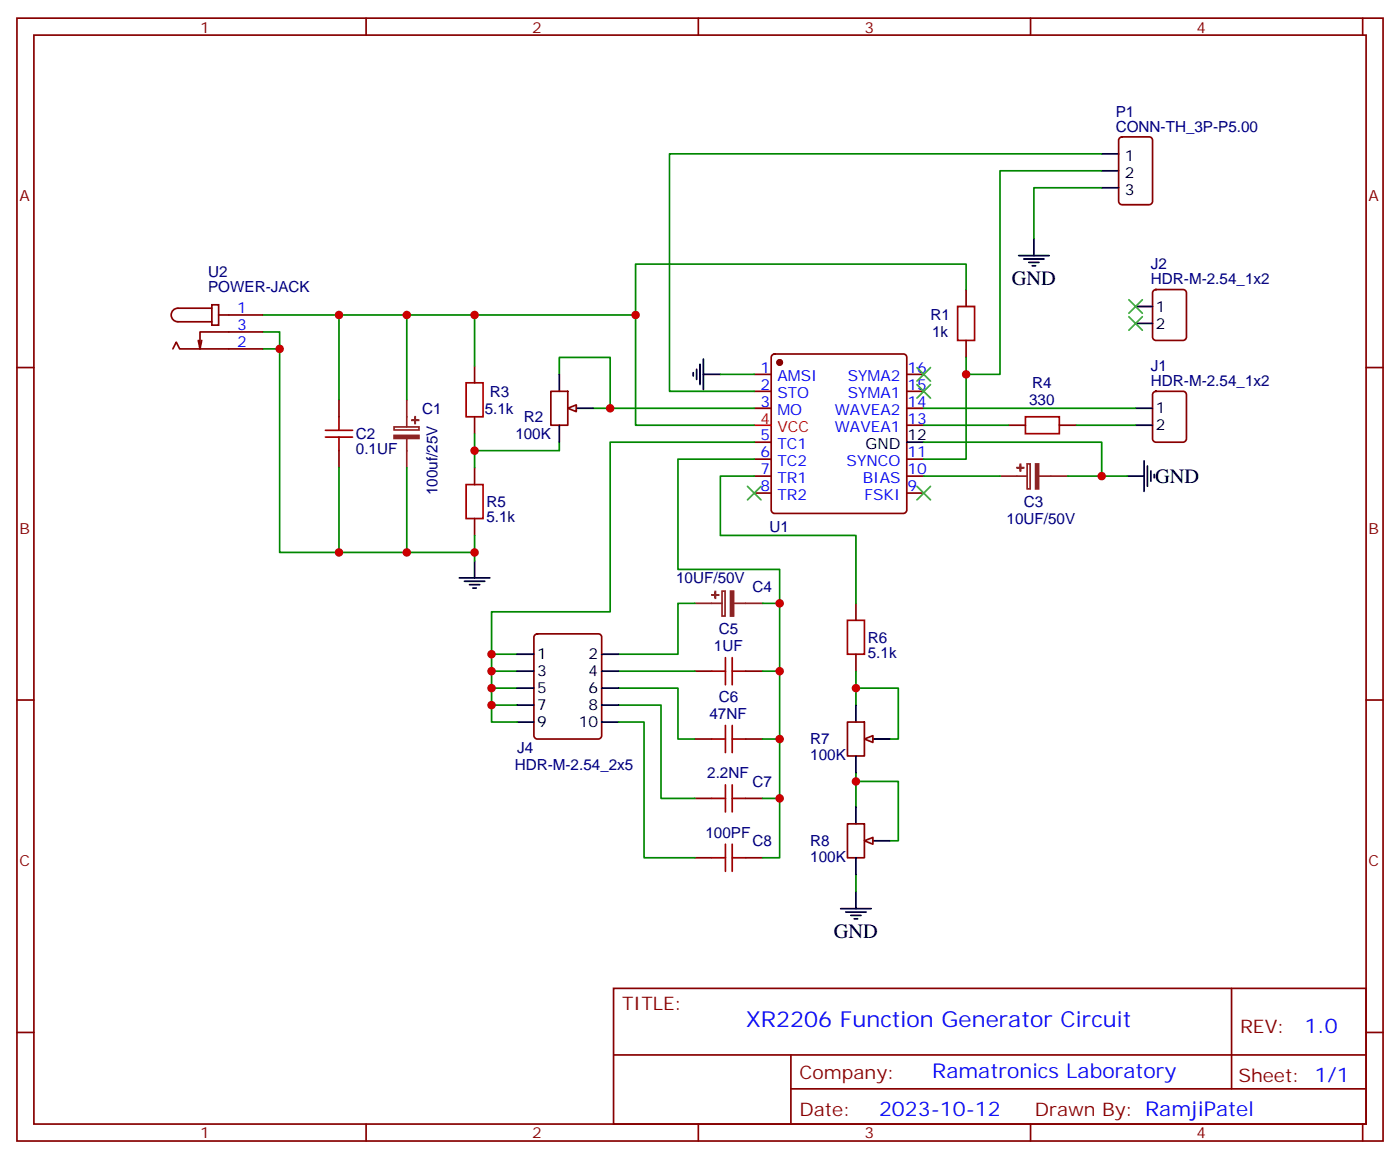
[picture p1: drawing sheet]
<svg xmlns="http://www.w3.org/2000/svg" width="291mm" height="241mm" viewBox="0 0 291 241" stroke-linecap="round" stroke-linejoin="round" font-family="sans-serif">
<g fill="none" stroke="#870000" stroke-width=".35">
<path d="M3.5 3.8h284.4v233.5h-284.4zM7.1 7.3h277.2v226.5h-277.2zM76.2 3.8v3.5M145.3 3.8v3.5M214.5 3.8v3.5M283.6 3.8v3.5M233.1 28.7l.4-.2h5.7a.71 .71 0 0 1 .7 .7v12.7a.76 .76 0 0 1-.7 .7h-5.7a.76 .76 0 0 1-.7-.7v-12.7zM3.5 76.4h3.6M98.8 76.1v3.5M157 77.9h3.5M160.7 73.8l.5-.2h26.8a.71 .71 0 0 1 .7 .7v31.8a.76 .76 0 0 1-.7 .7h-26.8a.76 .76 0 0 1-.7-.7v-31.8zM188.7 77.9h3.6"/>
<path d="M201.1 60.2v3.5M201.1 70.8v3.5M240.1 60.4l.5-.2h5.6a.71 .71 0 0 1 .7 .7v9.2a.76 .76 0 0 1-.7 .7h-5.6a.76 .76 0 0 1-.7-.7v-9.2zM284.3 76.4h3.6M70.6 83.1v3.6M70.6 93.7v3.6M98.8 86.7v3.5M98.8 97.3v3.5M114.7 81.4h3.5v7h-3.5zM157 81.4h3.5M157 84.9h3.5M157 92h3.5"/>
<path d="M157 95.5h3.5M157 99h3.5M188.7 81.4h3.6M188.7 84.9h3.6M188.7 95.5h3.6M188.7 99h3.6M188.7 88.4h3.6M209.9 88.4h3.5M220.5 88.4h3.5M240.1 81.6l.5-.2h5.6a.71 .71 0 0 1 .7 .7v9.2a.76 .76 0 0 1-.7 .7h-5.6a.76 .76 0 0 1-.7-.7v-9.2zM98.8 107.8v3.6M157 102.6h3.5"/>
<path d="M188.7 102.6h3.6M111.4 132l.4-.2h12.7a.71 .71 0 0 1 .7 .7v20.5a.76 .76 0 0 1-.7 .7h-12.7a.76 .76 0 0 1-.7-.7v-20.5zM144.6 139.6h3.6M155.2 139.6h3.5M178.2 125.5v3.5M178.2 136.1v3.5M3.5 145.6h3.6M144.6 153.7h3.6M155.2 153.7h3.5M284.3 145.6h3.6M144.6 166.1h3.6M144.6 178.4h3.6"/>
<path d="M155.2 166.1h3.5M155.2 178.4h3.5M3.5 214.7h3.6M127.7 205.6h156.6v28.2h-156.6zM127.7 219.4h156.5M164.6 219.4v14.1M256.3 205.6v20.9M284.3 214.7h3.6M76.2 233.8v3.5M145.3 233.8v3.5M164.6 226.5h119.6M214.5 233.8v3.5"/>
<path d="M283.6 233.8v3.5"/>
</g>
<circle cx="162.3" cy="75.4" r=".53" fill="#870000" stroke="#870000" stroke-width=".35"/>
<path d="M157 88.4h3.5" fill="none" stroke="#f00" stroke-width=".35"/>
<g fill="none" stroke="#000" stroke-width=".35">
<path d="M229.3 35.5h3.5M229.3 32h3.5M229.3 39.1h3.5M212 53.2h6.4M213.1 53.9h4.2M214.1 54.6h2.2M214.8 55.3h.7M215.2 49.6v3.6M116.4 77.9v3.5M144.3 77.5v.7M145 76.8v2.1M145.7 75.7v4.3"/>
<path d="M146.4 77.9h3.5M146.4 74.7v6.3M236.4 63.7h3.5M236.4 67.3h3.5M116.4 88.4v3.6M119.9 84.9h3.6M188.7 92h3.6M234.6 99h3.5M236.4 84.9h3.5M236.4 88.4h3.5M238.1 95.8v6.4M238.8 96.9v4.2"/>
<path d="M239.5 98v2.1M240.2 98.7v.7M98.8 116.7v3.5M95.6 120.2h6.4M96.7 120.9h4.2M97.7 121.6h2.1M98.4 122.3h.7M107.6 136.1h3.5M107.6 139.6h3.5M125.2 136.1h3.6M125.2 139.6h3.6M107.6 143.1h3.5"/>
<path d="M107.6 146.6h3.5M107.6 150.2h3.5M125.2 143.1h3.6M125.2 146.6h3.6M125.2 150.2h3.6M175 189h6.3M176 189.7h4.3M177.1 190.4h2.1M177.8 191.1h.7M178.2 185.5v3.5"/>
</g>
<g fill="none" stroke="#a10000" stroke-width=".35">
<path d="M97 79.6h3.5v7.1h-3.5zM199.3 63.7h3.5v7.1h-3.5zM67.7 90.9h5.7M67.7 89.5h5.7M70.6 86.7v2.8M70.6 90.9v2.8M213.4 86.7h7.1v3.5h-7.1zM97 100.8h3.5v7h-3.5zM148.2 139.6h2.8M151 136.8v5.6M152.4 139.6h2.8M152.4 136.8v5.6"/>
<path d="M176.4 129h3.5v7.1h-3.5zM148.2 153.7h2.8M151 150.9v5.6M152.4 150.9v5.6M152.4 153.7h2.8M148.2 166.1h2.8M148.2 178.4h2.8M151 163.2v5.7M151 175.6v5.6M152.4 163.2v5.7M152.4 175.6v5.6M152.4 166.1h2.8"/>
<path d="M152.4 178.4h2.8"/>
</g>
<path d="M82 88.8h5.2v.6h-5.2zM84.7 83.1v5.7M84.7 91.3v6M208.1 99h5.7M213.8 96.5h.6v5.2h-.6zM216.3 99h5.9M144.6 125.5h5.7M150.3 122.9h.6v5.2h-.6zM152.8 125.5h5.9" fill="none" stroke="#8c2424" stroke-width=".35"/>
<g fill="#8c2424" stroke="#8c2424" stroke-width=".35">
<path d="M82 90.6h5.2v.6h-5.2z"/>
<path d="M85.7 87.4h1.4z"/>
<path d="M86.4 86.7v1.4z"/>
<path d="M215.5 96.5h.7v5.2h-.7z"/>
<path d="M212.4 96.6v1.4z"/>
<path d="M211.7 97.3h1.4z"/>
<path d="M152 122.9h.7v5.2h-.7z"/>
<path d="M148.9 123v1.4z"/>
<path d="M148.2 123.7l1.4 .1z"/>
</g>
<g fill="none" stroke="#008700" stroke-width=".35">
<path d="M229.3 39.1h-14.1v10.5M229.3 35.5h-21.2v42.4h-7M229.3 32h-90v49.4h17.7M54.7 69h3.5v45.9h12.4M54.7 65.5h15.9M54.7 72.6h3.5M84.7 65.5v17.6M98.8 76.1v-10.6h33.5v22.9h24.7M98.8 65.5h-28.2v17.6M116.4 77.9v-3.6h10.6v10.6h-3.5M149.9 77.9h7.1M201.1 74.3v21.2h-8.8"/>
<path d="M201.1 60.2v-5.3h-68.8v10.6M70.6 97.3v17.6h14.1M84.7 97.3v17.6h14.1M98.8 90.2v7.1M116.4 92v1.7h-17.6M127 84.9h30M157 95.5h-15.9v22.9h21.2v7.1M157 99h-7.1v12.4h28.3v14.1M157 92h-30v35.2h-24.7v8.9M192.3 92h37v7M192.3 99h15.8M192.3 88.4h17.6"/>
<path d="M192.3 84.9h44.1M222.2 99h12.4M224 88.4h12.4M98.8 111.4v5.3M102.3 139.6h5.3M107.6 136.1h-5.3v10.5h5.3M128.8 139.6h15.8M144.6 125.5h-3.5v10.6h-12.3M158.7 125.5h3.6v40.6h-3.6M158.7 139.6h3.6M178.2 139.6v7M102.3 146.6v3.6h5.3"/>
<path d="M102.3 143.1h5.3M128.8 143.1h12.3v10.6h3.5M128.8 146.6h8.8v19.5h7M128.8 150.2h5.3v28.2h10.5M158.7 153.7h3.6M178.2 143.1h8.8v10.6h-1.8M162.3 166.1v12.3h-3.6M178.2 162.5h8.8v12.4h-1.8M178.2 160.8v7M178.2 181.9v3.6"/>
</g>
<path d="M190.9 76.4l2.8 2.9M190.9 80l2.8 2.8M193.7 76.4l-2.8 2.9M193.7 80l-2.8 2.8M234.9 62.3l2.9 2.9M234.9 65.9l2.9 2.8M237.8 62.3l-2.9 2.9M237.8 65.9l-2.9 2.8M155.6 101.1l2.8 2.9M158.4 101.1l-2.8 2.9M190.9 101.1l2.8 2.9M193.7 101.1l-2.8 2.9" fill="none" stroke="#3c3" stroke-width=".35"/>
<path d="M118.2 84.9l1.7-.7v1.4z" fill="#f0f0f0" stroke="#870000" stroke-width=".35"/>
<path d="M178.2 146.6v3.6M178.2 157.2v3.6M181.7 153.7h3.5" fill="none" stroke="#000" stroke-width=".35"/>
<path d="M176.4 150.2h3.5v7h-3.5z" fill="none" stroke="#870000" stroke-width=".35"/>
<path d="M179.9 153.7l1.8-.7v1.4z" fill="#f0f0f0" stroke="#870000" stroke-width=".35"/>
<path d="M178.2 167.8v3.5M178.2 178.4v3.5M181.7 174.9h3.5" fill="none" stroke="#000" stroke-width=".35"/>
<path d="M176.4 171.3h3.5v7.1h-3.5z" fill="none" stroke="#870000" stroke-width=".35"/>
<path d="M179.9 174.9l1.8-.7v1.4z" fill="#f0f0f0" stroke="#870000" stroke-width=".35"/>
<path d="M36 72.6l.7-1.4 .7 1.4h17.3M42 70.8l-.4 1.8M44.1 63.4h1.4v4.2h-1.4zM44.1 64.1h-7.1a1.41 1.41 0 0 0-1.4 1.4 1.41 1.41 0 0 0 1.4 1.4h7.1M45.5 65.5h9.2M54.7 69h-13.1v3.6l-.3-1.8" fill="none" stroke="#870000" stroke-width=".35"/>
<g fill="#c00">
<circle cx="162.3" cy="153.7" r=".88"/>
<circle cx="162.3" cy="139.6" r=".88"/>
<circle cx="162.3" cy="166.1" r=".88"/>
<circle cx="102.3" cy="139.6" r=".88"/>
<circle cx="102.3" cy="143.1" r=".88"/>
<circle cx="162.3" cy="125.5" r=".88"/>
<circle cx="102.3" cy="136.1" r=".88"/>
<circle cx="229.3" cy="99" r=".88"/>
<circle cx="98.8" cy="93.7" r=".88"/>
<circle cx="132.3" cy="65.5" r=".88"/>
<circle cx="98.8" cy="65.5" r=".88"/>
<circle cx="98.8" cy="114.9" r=".88"/>
<circle cx="84.7" cy="114.9" r=".88"/>
<circle cx="84.7" cy="65.5" r=".88"/>
<circle cx="70.6" cy="65.5" r=".88"/>
<circle cx="70.6" cy="114.9" r=".88"/>
<circle cx="58.2" cy="72.6" r=".88"/>
<circle cx="201.1" cy="77.9" r=".88"/>
<circle cx="102.3" cy="146.6" r=".88"/>
<circle cx="178.2" cy="143.1" r=".88"/>
<circle cx="178.2" cy="162.5" r=".88"/>
<circle cx="127" cy="84.9" r=".88"/>
</g>
<text font-size="4.6" fill="#00f" x="155.2" y="213.7">XR2206 Function Generator Circuit</text>
<g font-size="4.2">
<text x="210.6" y="59.2">GND</text>
<text x="240.4" y="100.4">GND</text>
<text x="173.6" y="195">GND</text>
</g>
<g font-size="4.2" fill="#00f">
<text x="271.5" y="214.8">1.0</text>
<text x="194" y="224.3">Ramatronics Laboratory</text>
<text x="183" y="232.2">2023-10-12</text>
</g>
<g font-size="3.9" fill="#800">
<text x="129.5" y="210.1">TITLE:</text>
<text x="258.1" y="214.8">REV:</text>
<text x="166.4" y="224.3">Company:</text>
<text x="257.7" y="225">Sheet: 1/1</text>
<text x="166.4" y="232">Date:</text>
<text x="215.4" y="232.1">Drawn By: RamjiPatel</text>
</g>
<g font-size="3.2" fill="#800">
<text x="41.6" y="6.8">1</text>
<text x="110.8" y="6.8">2</text>
<text x="179.9" y="6.8">3</text>
<text x="249.1" y="6.8">4</text>
<text x="4.1" y="41.9">A</text>
<text x="284.9" y="41.9">A</text>
<text x="4.1" y="111">B</text>
<text x="284.9" y="111">B</text>
<text x="4.1" y="180.2">C</text>
<text x="284.9" y="180.2">C</text>
<text x="41.6" y="236.8">1</text>
<text x="110.8" y="236.8">2</text>
<text x="179.9" y="236.8">3</text>
<text x="249.1" y="236.8">4</text>
</g>
<g font-size="3.2" fill="#000080">
<text x="232.2" y="27.4">CONN-TH_3P-P5.00</text>
<text x="232.2" y="24.3">P1</text>
<text x="43.3" y="57.6">U2</text>
<text x="239.6" y="59.2">HDR-M-2.54_1x2</text>
<text x="239.6" y="56">J2</text>
<text x="43.3" y="60.8">POWER-JACK</text>
<text x="193.7" y="66.6">R1</text>
<text x="194" y="70.2">1k</text>
<text x="239.6" y="77.2">J1</text>
<text x="102" y="82.5">R3</text>
<text x="214.9" y="80.8">R4</text>
<text x="239.6" y="80.3">HDR-M-2.54_1x2</text>
<text x="87.9" y="86">C1</text>
<text x="100.9" y="86">5.1k</text>
<text x="109" y="87.8">R2</text>
<text x="214.2" y="84.3">330</text>
<text x="74.1" y="94.5">0.1UF</text>
<text x="74.1" y="91.4">C2</text>
<text x="107.3" y="91.3">100K</text>
<text x="91.1" y="103" transform="rotate(-90 91.1 103)">100uf/25V</text>
<text x="101.2" y="105.4">R5</text>
<text x="213.1" y="105.4">C3</text>
<text x="101.2" y="108.6">5.1k</text>
<text x="160.2" y="110.7">U1</text>
<text x="209.5" y="109">10UF/50V</text>
<text x="140.7" y="121.3">10UF/50V</text>
<text x="156.6" y="123.1">C4</text>
<text x="149.6" y="131.9">C5</text>
<text x="148.6" y="135.4">1UF</text>
<text x="180.6" y="136.9">5.1k</text>
<text x="180.6" y="133.7">R6</text>
<text x="147.7" y="149.5">47NF</text>
<text x="149.6" y="146">C6</text>
<text x="168.6" y="154.8">R7</text>
<text x="107.1" y="160.2">HDR-M-2.54_2x5</text>
<text x="107.6" y="156.6">J4</text>
<text x="147.2" y="161.9">2.2NF</text>
<text x="168.6" y="158">100K</text>
<text x="156.6" y="163.6">C7</text>
<text x="146.8" y="174.2">100PF</text>
<text x="156.6" y="176">C8</text>
<text x="168.6" y="179.2">100K</text>
<text x="168.6" y="176">R8</text>
</g>
<g font-size="3.2">
<text x="234.1" y="33.4">1</text>
<text x="234.1" y="36.9">2</text>
<text x="234.1" y="40.5">3</text>
<text x="240.6" y="64.8">1</text>
<text x="240.6" y="68.3">2</text>
<text x="240.6" y="86">1</text>
<text x="240.6" y="89.5">2</text>
<text x="180.1" y="93.4">GND</text>
<text x="188.9" y="91.6">12</text>
<text x="111.8" y="137.1">1</text>
<text x="122.5" y="137.1">2</text>
<text x="111.8" y="140.7">3</text>
<text x="122.5" y="140.7">4</text>
<text x="111.8" y="144.2">5</text>
<text x="111.8" y="147.7">7</text>
<text x="122.5" y="144.2">6</text>
<text x="122.5" y="147.7">8</text>
<text x="111.8" y="151.2">9</text>
<text x="120.5" y="151.2">10</text>
</g>
<g font-size="3.2" fill="#00f">
<text x="49.4" y="65.2">1</text>
<text x="49.4" y="68.7">3</text>
<text x="49.4" y="72.2">2</text>
<text x="158.3" y="77.5">1</text>
<text x="188.9" y="77.5">16</text>
<text x="158.3" y="81">2</text>
<text x="161.8" y="79.3">AMSI</text>
<text x="161.8" y="82.8">STO</text>
<text x="176.5" y="82.8">SYMA1</text>
<text x="176.5" y="79.3">SYMA2</text>
<text x="188.9" y="81">15</text>
<text x="158.3" y="84.6">3</text>
<text x="161.8" y="86.3">MO</text>
<text x="173.8" y="89.9">WAVEA1</text>
<text x="173.8" y="86.3">WAVEA2</text>
<text x="188.9" y="88.1">13</text>
<text x="188.9" y="84.6">14</text>
<text x="158.3" y="91.6">5</text>
<text x="158.3" y="95.1">6</text>
<text x="161.8" y="93.4">TC1</text>
<text x="188.9" y="95.1">11</text>
<text x="158.3" y="98.7">7</text>
<text x="161.8" y="96.9">TC2</text>
<text x="161.8" y="100.4">TR1</text>
<text x="176.2" y="96.9">SYNCO</text>
<text x="179.6" y="100.4">BIAS</text>
<text x="188.9" y="98.7">10</text>
<text x="158.3" y="102.2">8</text>
<text x="161.8" y="104">TR2</text>
<text x="179.9" y="104">FSKI</text>
<text x="188.9" y="102.2">9</text>
</g>
<g font-size="3.2" fill="#f00">
<text x="158.3" y="88.1">4</text>
<text x="161.8" y="89.9">VCC</text>
</g>
</svg>
